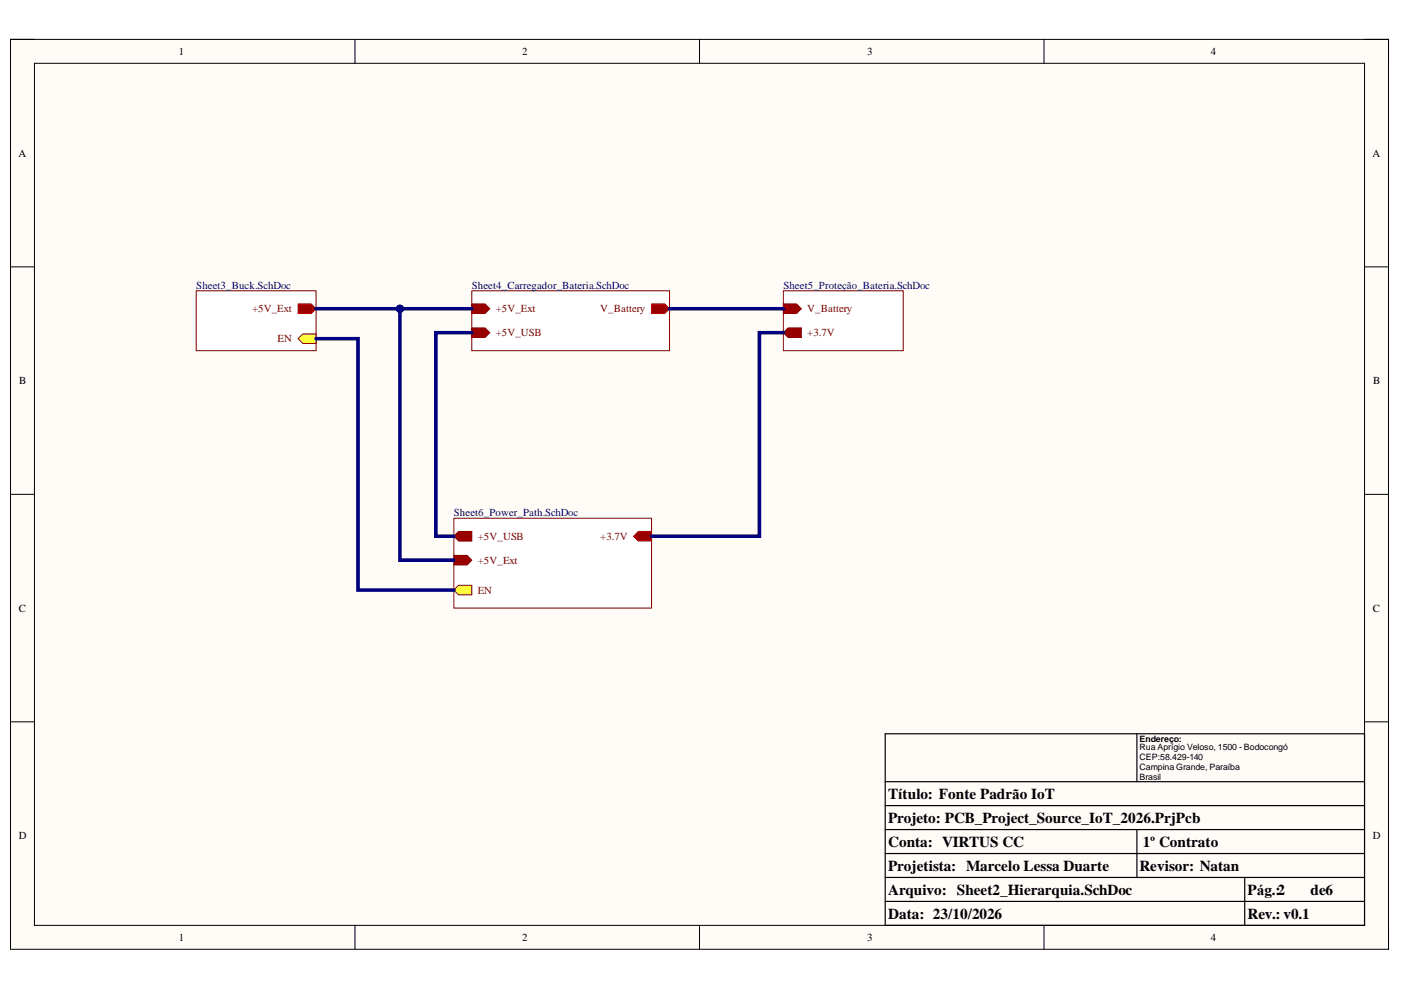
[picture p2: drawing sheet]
<svg xmlns="http://www.w3.org/2000/svg" width="297mm" height="210mm" viewBox="0 0 297 210" stroke-linecap="round" stroke-linejoin="round" font-family="sans-serif">
<path d="M2.2 8.4h292.2v192.9h-292.2z" fill-rule="evenodd" fill="#fffcf8"/>
<path d="M2.2 8.4h292.2v192.9h-292.2z" fill="none" stroke="#000" stroke-width=".21"/>
<path d="M7.3 13.4h282v182.8h-282z" fill-rule="evenodd" fill="#fffcf8"/>
<g fill="none" stroke="#000" stroke-width=".21">
<path d="M2.2 8.3h5.1M7.3 13.4h282v182.8h-282zM75.3 8.3v5.1M148.3 8.3v5.1M221.3 8.4v5M289.3 8.4h5.1v5M2.2 56.6h5.1M289.3 56.6h5.1M2.2 104.8h5.1M289.3 104.8h5.1M2.2 153h5.1M289.3 153h5.1"/>
<path d="M75.3 196.2v5.1M148.3 196.2v5.1M221.3 196.2v5.1M294.4 196.2v5.1"/>
</g>
<path d="M187.7 155.6h101.6v40.6h-101.6zM241 155.6v10.1M187.7 175.9h101.6M187.7 170.8h101.6M187.7 165.7h101.6M241 175.9v10.1M187.7 191.1h101.6M187.7 186h101.6M187.7 181h101.6M263.9 186v10.2" fill="none" stroke="#000" stroke-width=".25"/>
<path d="M41.6 61.7h25.4v12.6h-25.4z" fill-rule="evenodd" fill="#fff"/>
<path d="M41.6 61.7h25.4v12.6h-25.4z" fill="none" stroke="#800000" stroke-width=".21"/>
<path d="M63.2 71.8l1-1h2.8v2h-2.8z" fill-rule="evenodd" fill="#ffff80"/>
<path d="M63.2 71.8l1-1h2.8v2h-2.8z" fill="none" stroke="#800000" stroke-width=".21"/>
<path d="M63.2 64.4h2.8l1 1.1-1 1h-2.8z" fill-rule="evenodd" fill="#980000"/>
<path d="M63.2 64.4h2.8l1 1.1-1 1h-2.8z" fill="none" stroke="#c00" stroke-width=".21"/>
<path d="M166.1 61.7h25.4v12.7h-25.4z" fill-rule="evenodd" fill="#fff"/>
<path d="M166.1 61.7h25.4v12.7h-25.4z" fill="none" stroke="#800000" stroke-width=".21"/>
<path d="M166.1 64.4h2.8l1 1.1-1 1h-2.8z" fill-rule="evenodd" fill="#980000"/>
<path d="M166.1 64.4h2.8l1 1.1-1 1h-2.8z" fill="none" stroke="#800000" stroke-width=".21"/>
<path d="M167.1 69.5h2.8v2.1h-2.8l-1-1.1z" fill-rule="evenodd" fill="#980000"/>
<path d="M167.1 69.5h2.8v2.1h-2.8l-1-1.1z" fill="none" stroke="#800000" stroke-width=".21"/>
<path d="M100 61.7h42v12.6h-42z" fill-rule="evenodd" fill="#fff"/>
<path d="M100 61.7h42v12.6h-42z" fill="none" stroke="#800000" stroke-width=".21"/>
<path d="M138.1 64.4h2.8l1.1 1.1-1.1 1h-2.8z" fill-rule="evenodd" fill="#980000"/>
<path d="M138.1 64.4h2.8l1.1 1.1-1.1 1h-2.8z" fill="none" stroke="#c00" stroke-width=".21"/>
<path d="M100 64.4h2.8l1 1.1-1 1h-2.8z" fill-rule="evenodd" fill="#980000"/>
<path d="M100 64.4h2.8l1 1.1-1 1h-2.8z" fill="none" stroke="#800000" stroke-width=".21"/>
<path d="M100 69.5h2.8l1 1-1 1.1h-2.8z" fill-rule="evenodd" fill="#980000"/>
<path d="M100 69.5h2.8l1 1-1 1.1h-2.8z" fill="none" stroke="#800000" stroke-width=".21"/>
<path d="M96.2 109.9h41.9v19h-41.9z" fill-rule="evenodd" fill="#fff"/>
<path d="M96.2 109.9h41.9v19h-41.9z" fill="none" stroke="#800000" stroke-width=".21"/>
<path d="M134.3 113.7l1-1h2.8v2h-2.8z" fill-rule="evenodd" fill="#980000"/>
<path d="M134.3 113.7l1-1h2.8v2h-2.8z" fill="none" stroke="#c00" stroke-width=".21"/>
<path d="M96.2 113.7l1-1h2.8v2h-2.8z" fill-rule="evenodd" fill="#980000"/>
<path d="M96.2 113.7l1-1h2.8v2h-2.8z" fill="none" stroke="#800000" stroke-width=".21"/>
<path d="M96.2 125.1l1-1h2.8v2h-2.8z" fill-rule="evenodd" fill="#ff0"/>
<path d="M96.2 125.1l1-1h2.8v2h-2.8z" fill="none" stroke="#800000" stroke-width=".21"/>
<path d="M96.2 117.8h2.8l1 1-1 1h-2.8z" fill-rule="evenodd" fill="#980000"/>
<path d="M96.2 117.8h2.8l1 1-1 1h-2.8z" fill="none" stroke="#800000" stroke-width=".21"/>
<path d="M67 65.5h33" fill="none" stroke="#000080" stroke-width=".76"/>
<circle cx="84.8" cy="65.5" r=".76" fill="#000080"/>
<circle cx="84.8" cy="65.5" r=".76" fill="none" stroke="#000080" stroke-width=".21"/>
<path d="M67 71.8h8.9v53.3h20.3M84.8 65.5v53.3h11.4M100 70.5h-7.6v43.2h3.8" fill="none" stroke="#000080" stroke-width=".76"/>
<circle cx="84.8" cy="65.5" r=".76" fill="#000080"/>
<circle cx="84.8" cy="65.5" r=".76" fill="none" stroke="#000080" stroke-width=".21"/>
<path d="M142 65.5h24.1M166.1 70.5h-5.1v43.2h-22.9" fill="none" stroke="#000080" stroke-width=".76"/>
<g font-size="3.2">
<text x="188.3" y="169.4">Título: Fonte Padrão IoT</text>
<text x="188.3" y="174.5">Projeto: PCB_Project_Source_IoT_2026.PrjPcb</text>
<text x="188.3" y="179.6">Conta: VIRTUS CC</text>
<text x="242.3" y="179.6">1º Contrato</text>
<text x="188.3" y="184.6">Projetista: Marcelo Lessa Duarte</text>
<text x="241.6" y="184.6">Revisor: Natan</text>
<text x="188.3" y="189.7">Arquivo: Sheet2_Hierarquia.SchDoc</text>
<text x="264.5" y="189.7">Pág.:2</text>
<text x="277.9" y="189.7">de6</text>
<text x="188.3" y="194.8">Data: 23/10/2026</text>
<text x="264.5" y="194.8">Rev.: v0.1</text>
</g>
<g font-size="2.3">
<text x="37.9" y="11.7">1</text>
<text x="110.7" y="11.7">2</text>
<text x="183.8" y="11.7">3</text>
<text x="256.7" y="11.7">4</text>
<text x="3.9" y="33.3">A</text>
<text x="291" y="33.3">A</text>
<text x="4.1" y="81.5">B</text>
<text x="291.2" y="81.5">B</text>
<text x="4" y="129.7">C</text>
<text x="291.1" y="129.7">C</text>
<text x="4" y="177.9">D</text>
<text x="291.1" y="177.9">D</text>
<text x="37.9" y="199.5">1</text>
<text x="110.7" y="199.5">2</text>
<text x="183.8" y="199.5">3</text>
<text x="256.7" y="199.5">4</text>
</g>
<g font-size="2.3" fill="#000080">
<text x="41.6" y="61.2">Sheet3_Buck.SchDoc</text>
<text x="100" y="61.2">Sheet4_Carregador_Bateria.SchDoc</text>
<text x="166.1" y="61.2">Sheet5_Proteção_Bateria.SchDoc</text>
<text x="96.2" y="109.4">Sheet6_Power_Path.SchDoc</text>
</g>
<g font-size="2.3" fill="#980000">
<text x="53.4" y="66.2">+5V_Ext</text>
<text x="127.3" y="66.2">V_Battery</text>
<text x="127.3" y="114.5">+3.7V</text>
</g>
<g font-size="2.3" fill="#800000">
<text x="105.1" y="66.2">+5V_Ext</text>
<text x="105.1" y="71.3">+5V_USB</text>
<text x="171.2" y="66.2">V_Battery</text>
<text x="171.2" y="71.3">+3.7V</text>
<text x="58.9" y="72.6">EN</text>
<text x="101.3" y="114.5">+5V_USB</text>
<text x="101.3" y="119.6">+5V_Ext</text>
<text x="101.3" y="125.9">EN</text>
</g>
<g font-size="1.9">
<text x="241.6" y="157.2">Endereço:</text>
<text x="241.6" y="159.1">Rua Aprígio Veloso, 1500 - Bodocongó</text>
<text x="241.6" y="161.2">CEP:58.429-140</text>
<text x="241.6" y="163.2">Campina Grande, Paraíba</text>
<text x="241.6" y="165.3">Brasil</text>
</g>
</svg>
